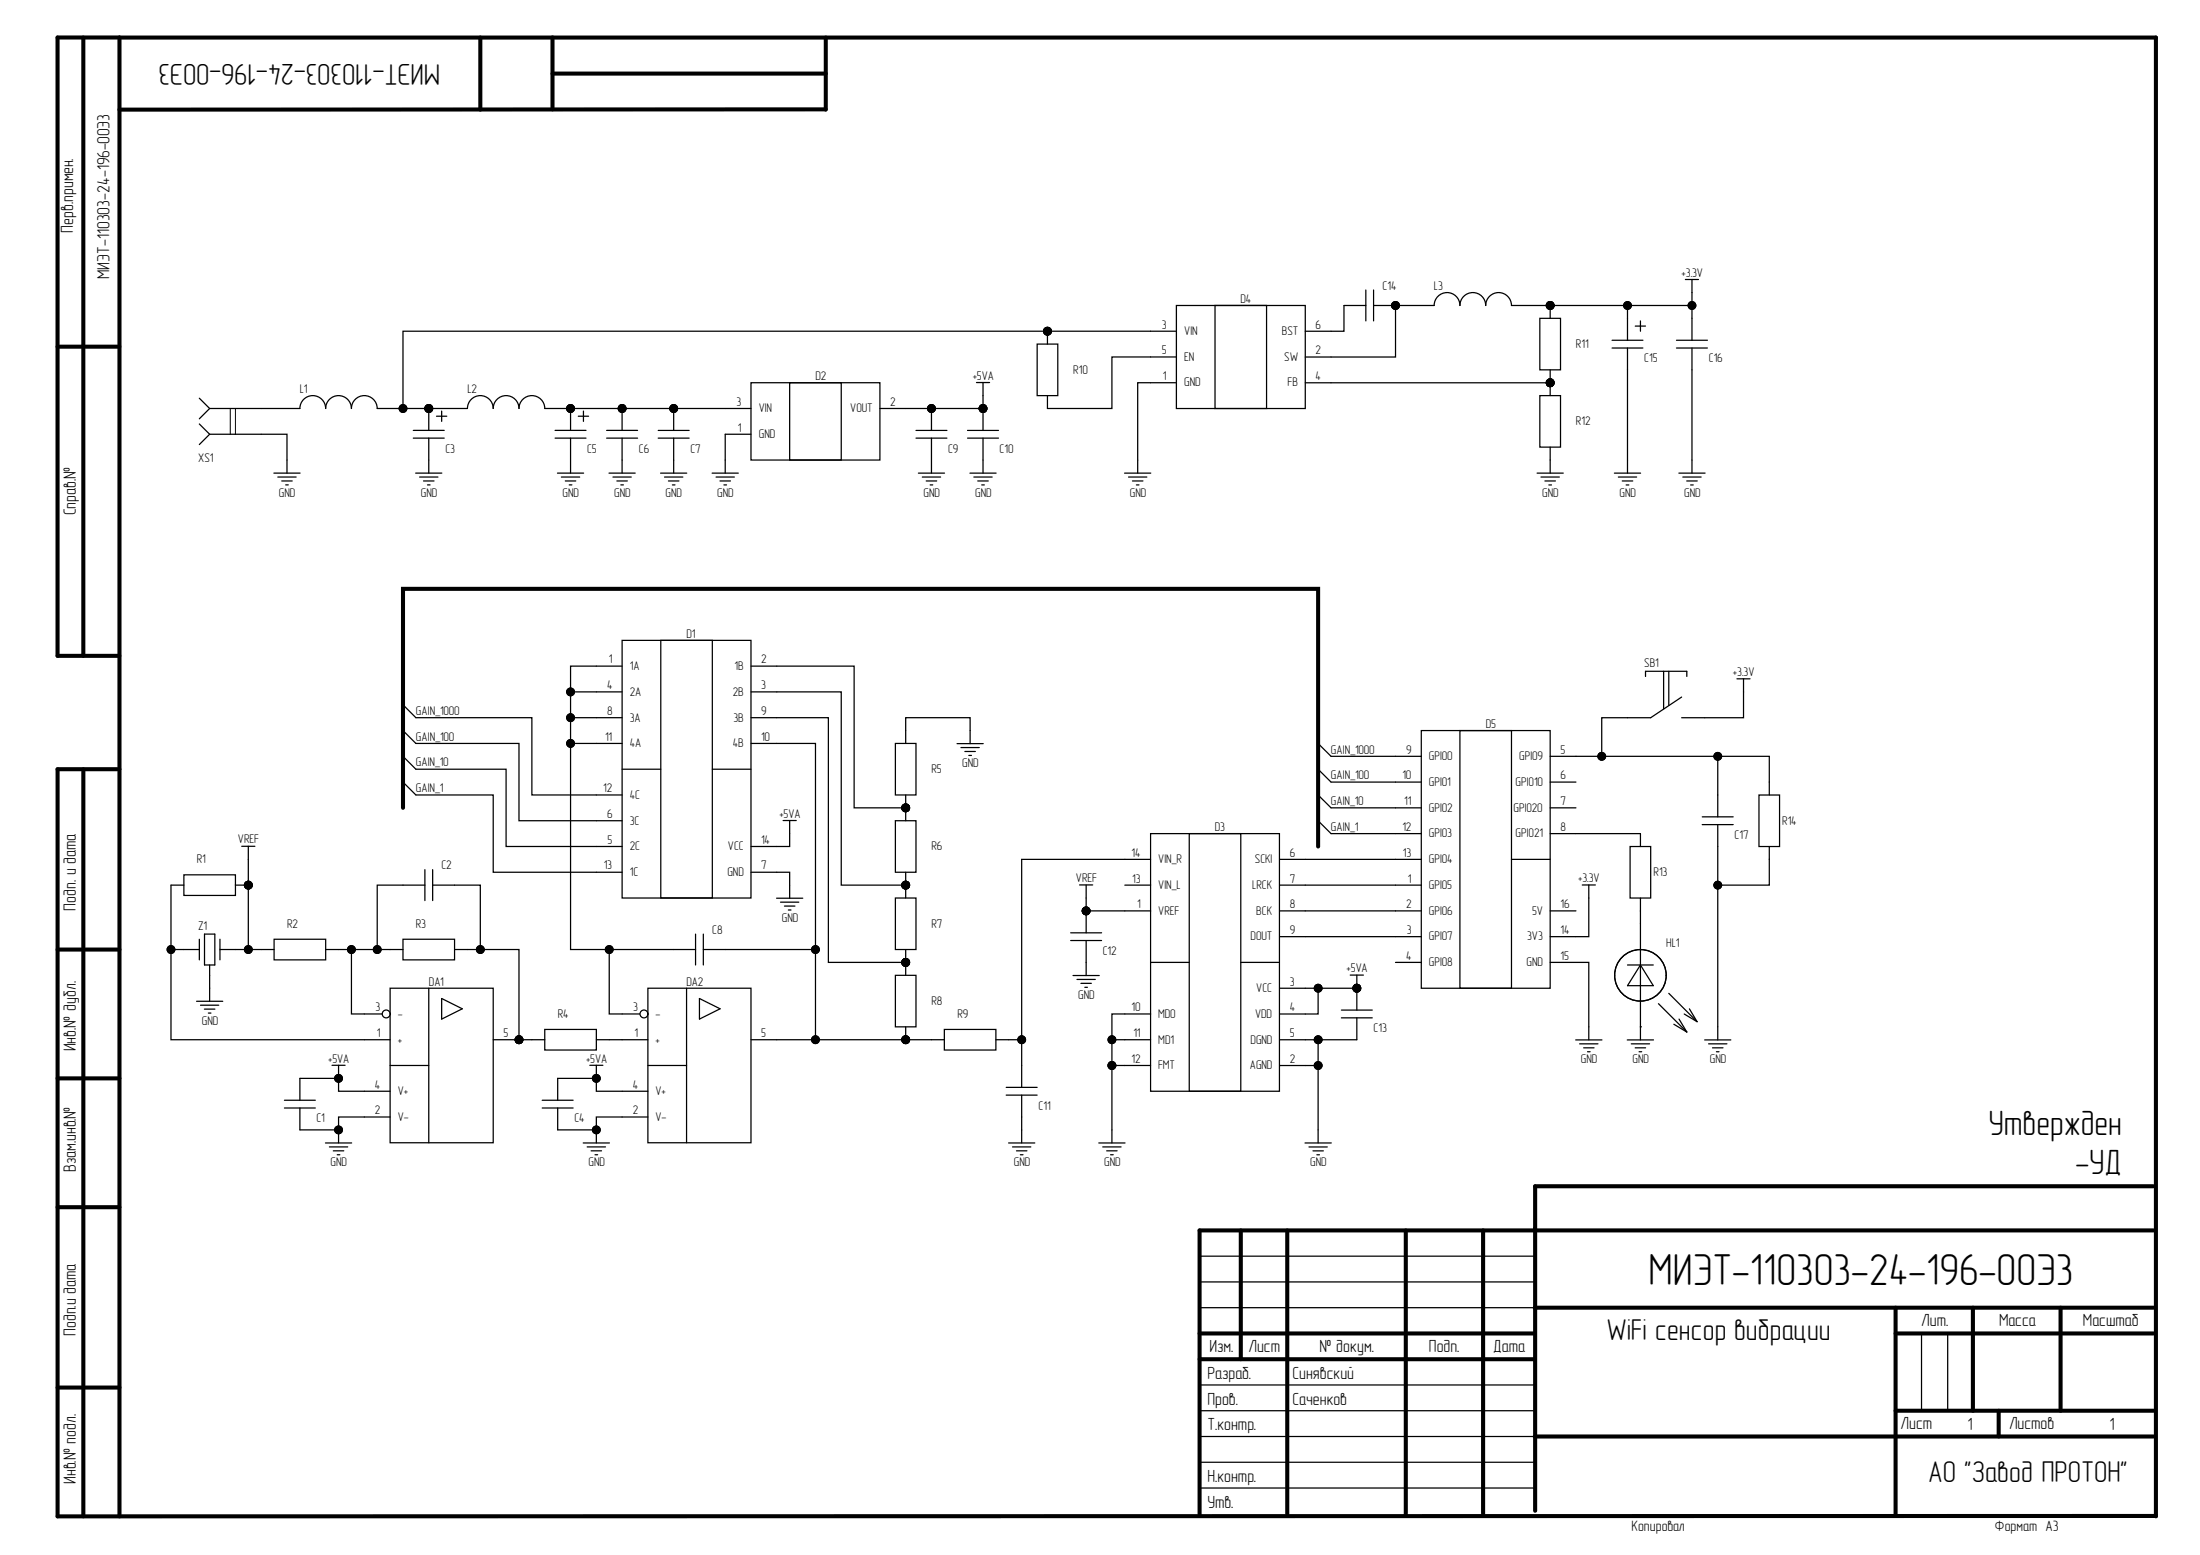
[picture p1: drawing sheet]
# Altium project SeismometerAltium.PrjPcb
1 sheet, 45 parts. Net scope: global (net labels, ports and power ports of the same name join across sheets).
Board file: PCB1.PcbDoc

## Sheet Sheet1.SchDoc: WiFi сенсор вибрации
size 420 x 297 mm; Author: ALTIUM GOSTBOM2.0 KEV; CompanyName: АО "Завод ПРОТОН"; DrawnBy: Синявский; DocumentNumber: 1; Revision: 1; SheetNumber: 1; SheetTotal: 1; SchemeName: WiFi сенсор вибрации; DevelopName: Синявский; CheckName: Саченков; SchemeSheets: 1; SchemeNumber: МИЭТ-110303-24-196-00Э3

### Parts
C1  100  [C_0603_(1608)]  (value not drawn)
C2  100  [C_0603_(1608)]  (value not drawn)
C3  100  [CP_D10_P5_L16]  (value not drawn)
C4  100  [C_0603_(1608)]  (value not drawn)
C5  100  [CP_D10_P5_L16]  (value not drawn)
C6  100  [C_0603_(1608)]  (value not drawn)
C7  100  [C_0603_(1608)]  (value not drawn)
C8  100  [CAPC1608X90N]  (value not drawn)
C9  100  [C_0603_(1608)]  (value not drawn)
C10  100  [C_0603_(1608)]  (value not drawn)
C11  100  [C_0603_(1608)]  (value not drawn)
C12  100  [C_0603_(1608)]  (value not drawn)
C13  100  [C_0603_(1608)]  (value not drawn)
C14  100  [C_0603_(1608)]  (value not drawn)
C15  100  [CP_D10_P5_L16]  (value not drawn)
C16  100  [C_0603_(1608)]  (value not drawn)
C17  100  [C_0603_(1608)]  (value not drawn)
D1  Обозначение при заказе  [TSSOP14]  (value not drawn)
D2  Обозначение при заказе  [SOT223]  (value not drawn)
D3  Обозначение при заказе  [SO-14]  (value not drawn)
D4  Обозначение при заказе  [SOT23-6]  (value not drawn)
D5  Обозначение при заказе  (value not drawn)
DA1  Обозначение при заказе  [TSOT23-5L]  (value not drawn)
DA2  Обозначение при заказе  [TSOT23-5L]  (value not drawn)
HL1  (no value)  [ledrad3mm]
L1  (no value)  [C_0603_(1608)]
L2  (no value)  [C_0603_(1608)]
L3  (no value)  [SS0704]
R1  CR 0402 4,7 кОм ±1%  [R_0603_(1608)]  (value not drawn)
R2  CR 0402 4,7 кОм ±1%  [R_0603_(1608)]  (value not drawn)
R3  CR 0402 4,7 кОм ±1%  [R_0603_(1608)]  (value not drawn)
R4  CR 0402 4,7 кОм ±1%  [R_0603_(1608)]  (value not drawn)
R5  CR 0402 4,7 кОм ±1%  [R_0603_(1608)]  (value not drawn)
R6  CR 0402 4,7 кОм ±1%  [R_0603_(1608)]  (value not drawn)
R7  CR 0402 4,7 кОм ±1%  [R_0603_(1608)]  (value not drawn)
R8  CR 0402 4,7 кОм ±1%  [R_0603_(1608)]  (value not drawn)
R9  CR 0402 4,7 кОм ±1%  [R_0603_(1608)]  (value not drawn)
R10  CR 0402 4,7 кОм ±1%  [R_0603_(1608)]  (value not drawn)
R11  CR 0402 4,7 кОм ±1%  [R_0603_(1608)]  (value not drawn)
R12  CR 0402 4,7 кОм ±1%  [R_0603_(1608)]  (value not drawn)
R13  CR 0402 4,7 кОм ±1%  [R_0603_(1608)]  (value not drawn)
R14  CR 0402 4,7 кОм ±1%  [R_0603_(1608)]  (value not drawn)
SB1  (no value)
XS1  HYR-0142AR  [KLD-0202]  (value not drawn)
Z1  (no value)

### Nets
+3.3V: C15.2 C16.2 D5.14(3V3) L3.2 R11.2 SB1.2
+5VA: C1.2 C4.2 C9.2 C10.2 C13.2 D1.14(VCC) D2.2(VOUT) D3.3(VCC) D3.4(VDD) DA1.4(V+) DA2.4(V+)
GND: C1.1 C3.1 C4.1 C5.1 C6.1 C7.1 C9.1 C10.1 C11.1 C12.1 C13.1 C15.1 C16.1 C17.1 D1.7(GND) D2.1(GND) D3.2(AGND) D3.5(DGND) D3.10(MD0) D3.11(MD1) D3.12(FMT) D4.1(GND) D5.15(GND) DA1.2(V-) DA2.2(V-) HL1.1(A) R5.2 R12.1 R14.1 XS1.1 Z1.E
VREF: C12.2 D3.1(VREF) R1.2 R2.1 Z1.3(OSC2)
GAIN_1: D1.13(1C) D5.12(GPIO3)
GAIN_10: D1.5(2C) D5.11(GPIO2)
GAIN_100: D1.6(3C) D5.10(GPIO1)
GAIN_1000: D1.12(4C) D5.9(GPIO0)
NetC2_1: C2.1 DA1.3(-) R2.2 R3.1
NetC2_2: C2.2 DA1.5 R3.2 R4.1
NetC3_2: C3.2 D4.3(VIN) L1.2 L2.1 R10.2
NetC5_2: C5.2 C6.2 C7.2 D2.3(VIN) L2.2
NetC8_1: C8.1 D1.1(1A) D1.4(2A) D1.8(3A) D1.11(4A) DA2.3(-)
NetC8_2: C8.2 D1.10(4B) DA2.5 R8.1 R9.1
NetC11_2: C11.2 D3.14(VIN_R) R9.2
NetC14_1: C14.1 D4.6(BST)
NetC14_2: C14.2 D4.2(SW) L3.1
NetC17_2: C17.2 D5.5(GPIO9) R14.2 SB1.1
NetD1_2: D1.2(1B) R5.1 R6.2
NetD1_3: D1.3(2B) R6.1 R7.2
NetD1_9: D1.9(3B) R7.1 R8.2
NetD3_6: D3.6(SCKI) D5.13(GPIO4)
NetD3_7: D3.7(LRCK) D5.1(GPIO5)
NetD3_8: D3.8(BCK) D5.2(GPIO6)
NetD3_9: D3.9(DOUT) D5.3(GPIO7)
NetD4_4: D4.4(FB) R11.1 R12.2
NetD4_5: D4.5(EN) R10.1
NetD5_8: D5.8(GPIO21) R13.2
NetDA1_1: DA1.1(+) R1.1 Z1.1(OSC1)
NetDA2_1: DA2.1(+) R4.2
NetHL1_2: HL1.2(C) R13.1
NetL1_1: L1.1 XS1.2

Not connected (* = marked no-connect by the designer): D3 13(VIN_L)*; D5 4(GPIO8)* 6(GPIO10)* 7(GPIO20)* 16(5V)*
